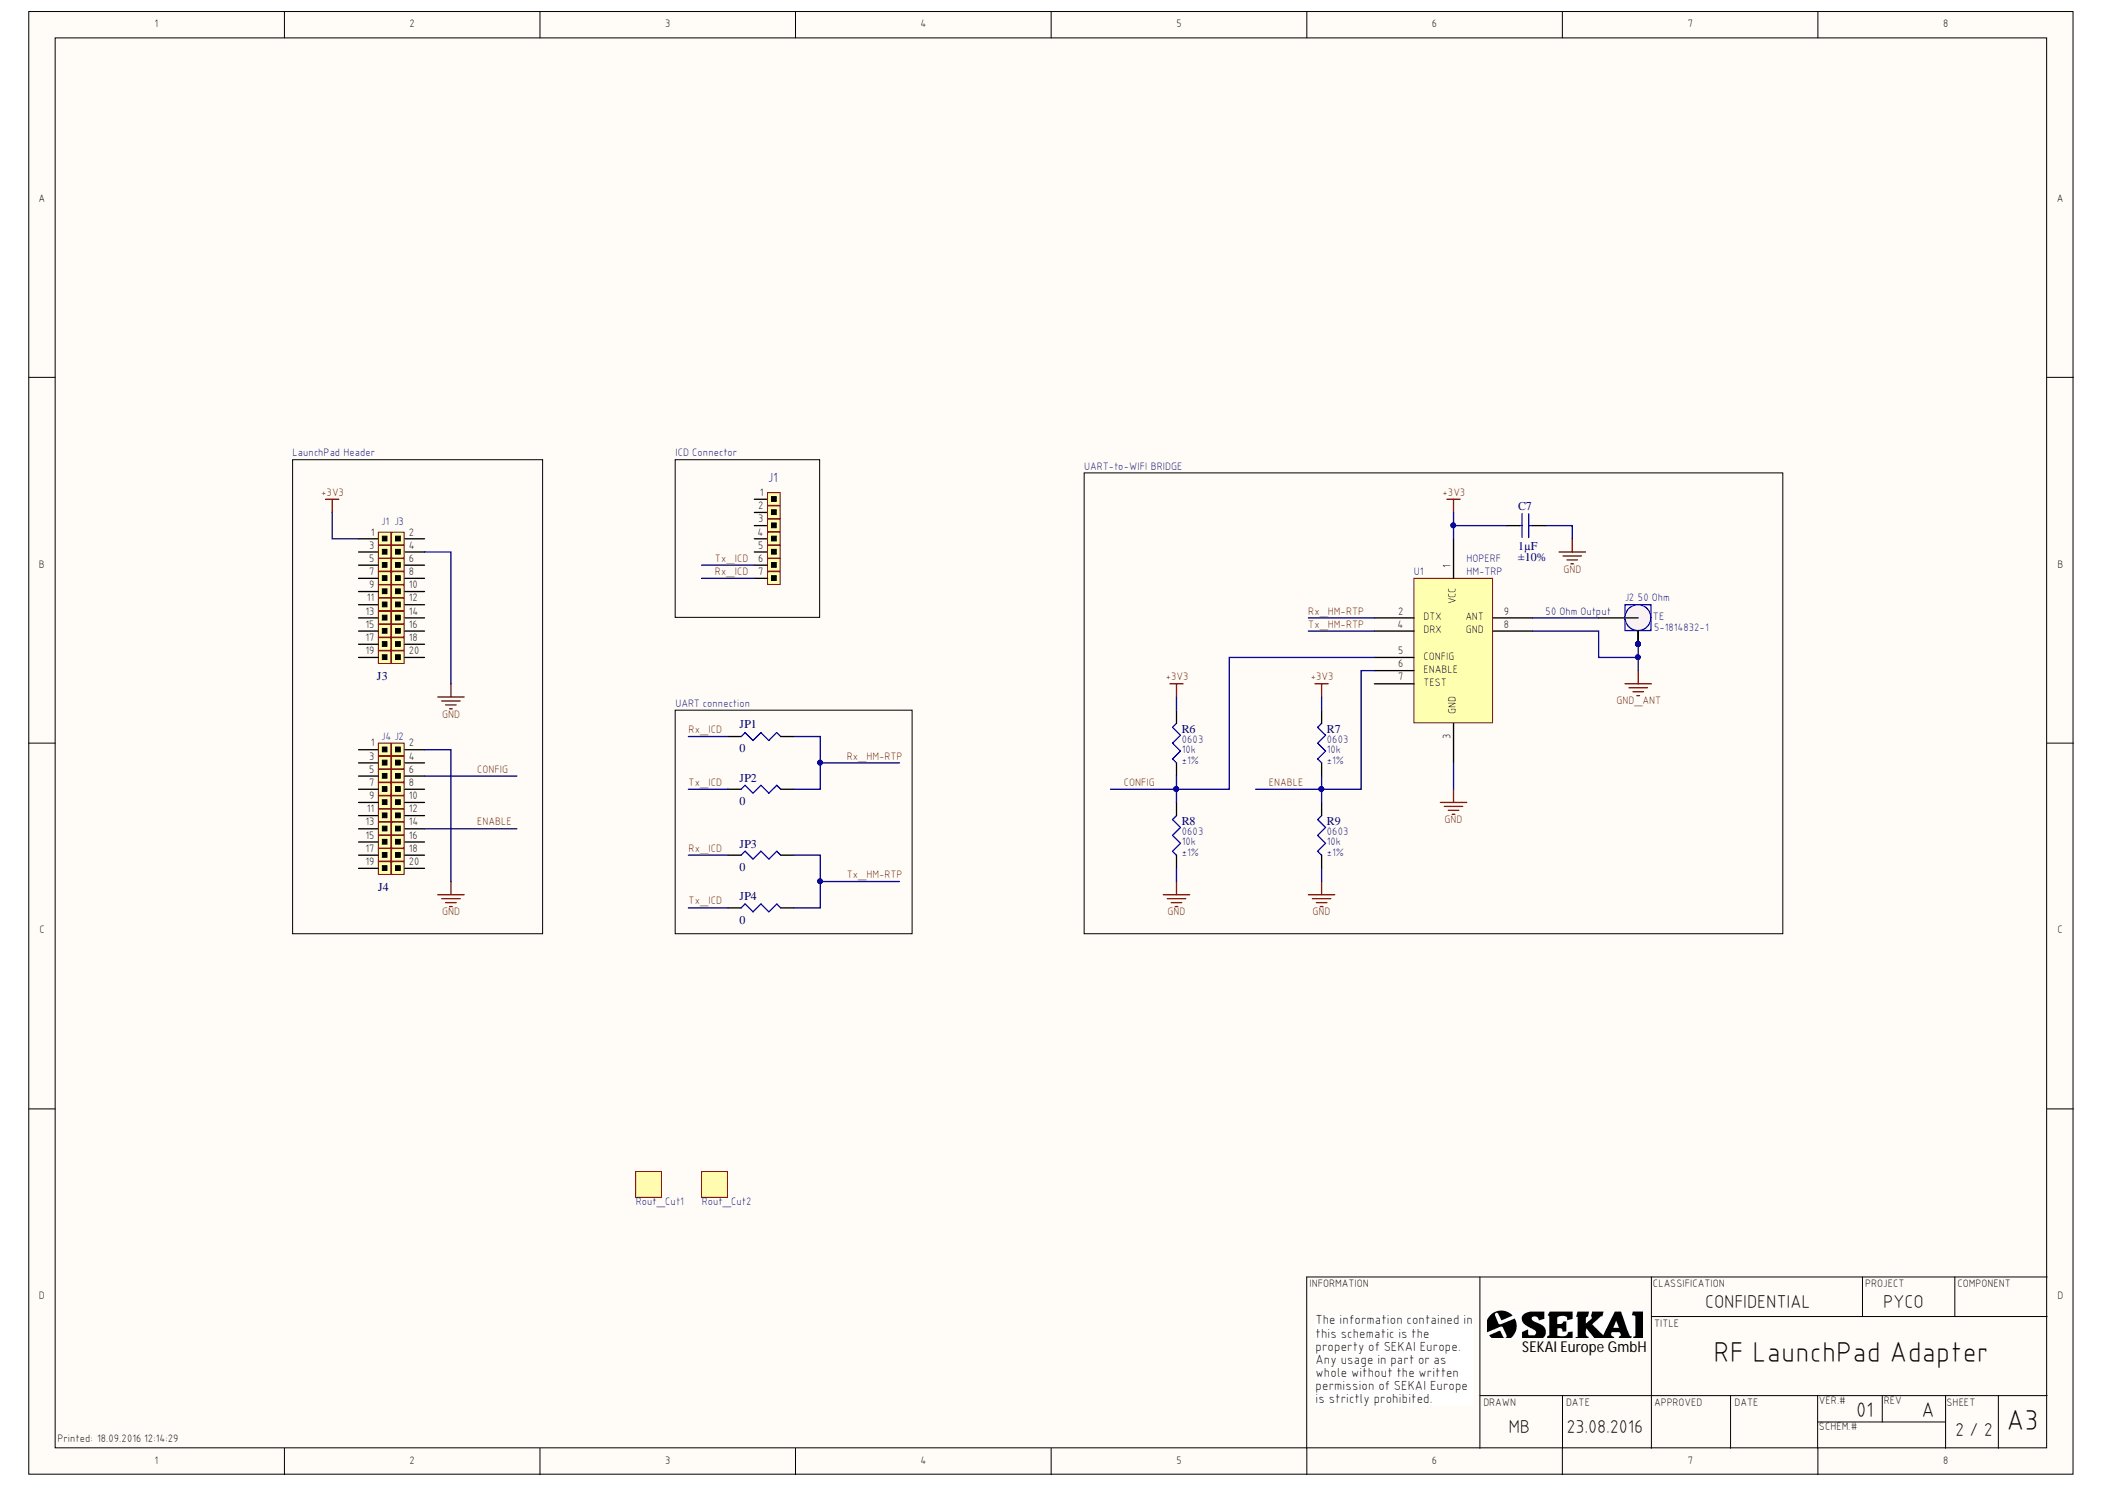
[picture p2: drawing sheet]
# Altium project RfLauchPadAdapter.PrjPcb
Classification: CONFIDENTIAL; DrwnBy: MB; DrwnDate: 23.08.2016; Project: PYCO; ProjectTitle: RF LaunchPad Adapter; REV: A; VER: 01
1 sheet, 16 parts. Net scope: global (net labels, ports and power ports of the same name join across sheets).
Board file: RfLaunchPadAdapter.PcbDoc

## Sheet RfLauchPadAdapter.SchDoc: RF LaunchPad Adapter
size A3; DocumentNumber: 2; Revision: 11; SheetNumber: 2; SheetTotal: 2

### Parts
C7  Capacitance: 1µF  Tolerance: ±10%  [C0603]  (hidden comment: GRM188R61C105KA93D)
J1  Header 1x7  [Post Height Terminal Strip 1x7]  (value not drawn)
J2  5-1814832-1  Impedance: 50 Ohm  Manufacturer: TE  [5-1814832-1]
J3  Header 2x10  [Post Height Terminal Strip 2x10]  (value not drawn)
J4  Header 2x10  [Post Height Terminal Strip 2x10]  (value not drawn)
JP1  Resistance (Ohms): 0  [R0603]  (hidden comment: ERJ-3GEY0R00V)
JP2  Resistance (Ohms): 0  [R0603]  (hidden comment: ERJ-3GEY0R00V)
JP3  Resistance (Ohms): 0  [R0603]  (hidden comment: ERJ-3GEY0R00V)
JP4  Resistance (Ohms): 0  [R0603]  (hidden comment: ERJ-3GEY0R00V)
R6  Supplier Device Package: 0603  Resistance (Ohms): 10k  Tolerance: ±1%  [R0603]  (hidden comment: ERJ-3EKF1002V)
R7  Supplier Device Package: 0603  Resistance (Ohms): 10k  Tolerance: ±1%  [R0603]  (hidden comment: ERJ-3EKF1002V)
R8  Supplier Device Package: 0603  Resistance (Ohms): 10k  Tolerance: ±1%  [R0603]  (hidden comment: ERJ-3EKF1002V)
R9  Supplier Device Package: 0603  Resistance (Ohms): 10k  Tolerance: ±1%  [R0603]  (hidden comment: ERJ-3EKF1002V)
Rout_Cut1  Rout_Cut  [RoutCut]  (value not drawn)
Rout_Cut2  Rout_Cut  [RoutCut]  (value not drawn)
U1  HM-TRP  Manufacturer: HOPERF  [HM-TRP]

### Blocks framed on the sheet
ICD Connector: J1
UART connection: JP1-JP4

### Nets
+3V3: C7.1 J3.1 R6.2 R7.2 U1.1(VCC)
GND: C7.2 J3.4 J4.2 R8.1 R9.1 U1.3(GND)
GND_ANT: J2.2 J2.3 J2.4 J2.5 U1.8(GND)
CONFIG: J4.6 R6.1 R8.2 U1.5(CONFIG)
ENABLE: J4.14 R7.1 R9.2 U1.6(ENABLE)
Rx_HM-RTP: JP1.2 JP2.2 U1.2(DTX)
Rx_ICD: J1.7 JP1.1 JP3.1
Tx_HM-RTP: JP3.2 JP4.2 U1.4(DRX)
Tx_ICD: J1.6 JP2.1 JP4.1
NetJ2_1: J2.1 U1.9(ANT)

Not connected (* = marked no-connect by the designer): J1 1 2 3 4 5; J3 2 3 5 6 7 8 9 10 11 12 13 14 15 16 17 18 19 20; J4 1 3 4 5 7 8 9 10 11 12 13 15 16 17 18 19 20; U1 7(TEST)

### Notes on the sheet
- LaunchPad Header
- UART-to-WIFI BRIDGE
- (near J3) J1
- (near J3) J3
- (near J2) 50 Ohm Output
- (near J4) J4
- (near J4) J2
